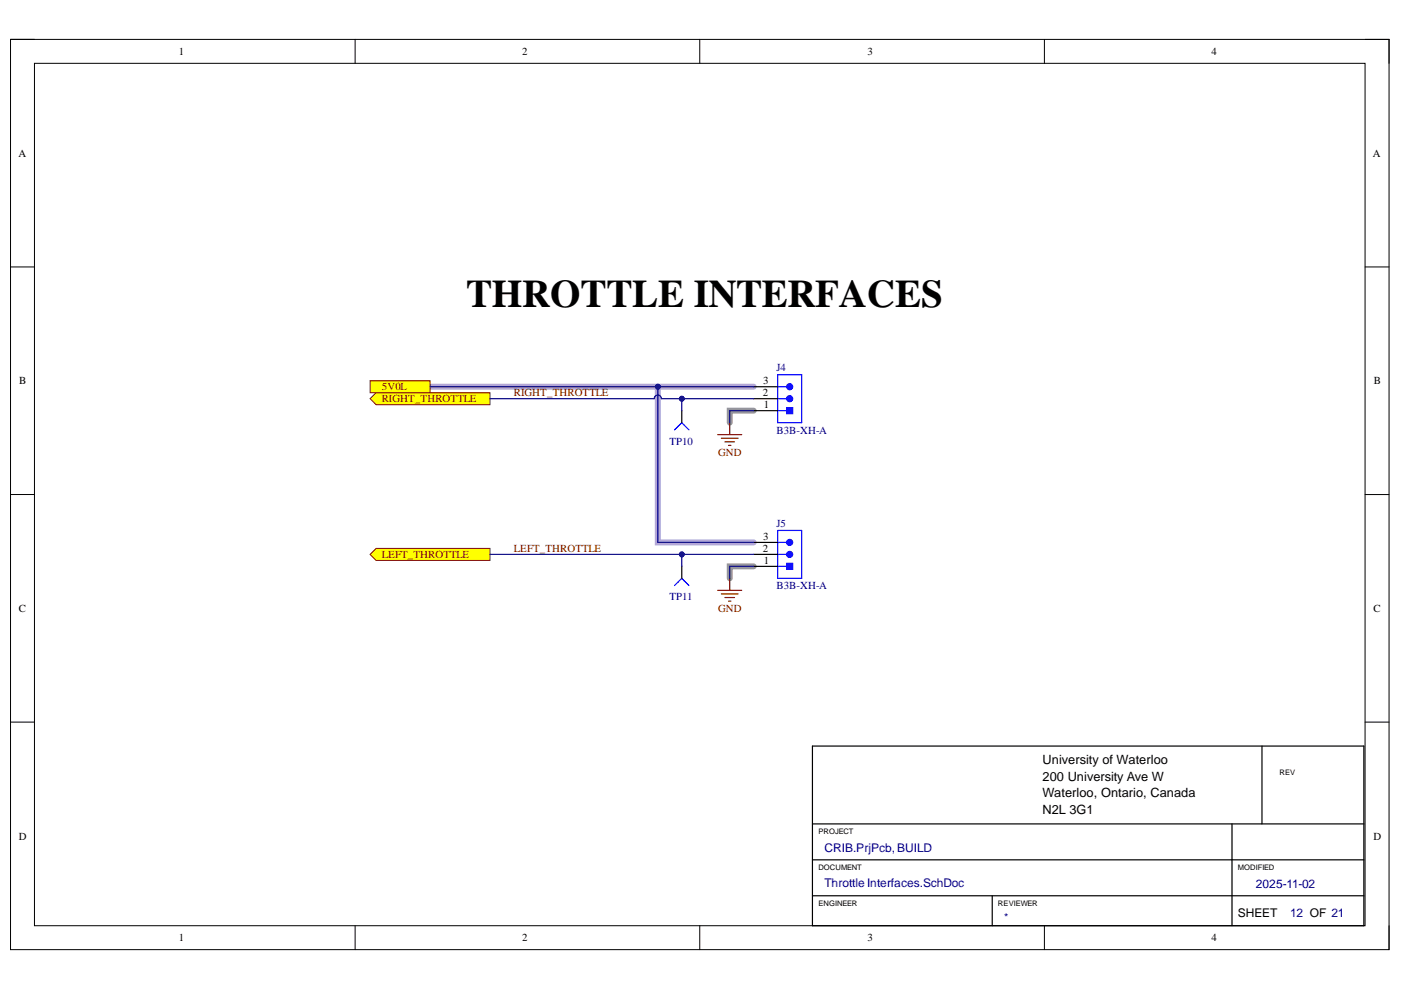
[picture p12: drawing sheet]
<svg xmlns="http://www.w3.org/2000/svg" width="297mm" height="210mm" viewBox="0 0 297 210" stroke-linecap="round" stroke-linejoin="round" font-family="sans-serif">
<path d="M2.2 8.4h292.3v192.9h-292.3z" fill="none" stroke="#000" stroke-width=".21"/>
<path d="M7.3 13.4h282.1v182.9h-282.1z" fill-rule="evenodd" fill="#fff"/>
<g fill="none" stroke="#000" stroke-width=".21">
<path d="M2.2 8.3h5.1M7.3 13.4h282.1v182.9h-282.1zM75.3 8.3v5.1M148.4 8.3v5.1M221.4 8.4v5M289.4 8.4h5.1v5M2.2 56.6h5.1M289.4 56.6h5.1M2.2 104.9h5.1M289.4 104.9h5.1M2.2 153.1h5.1M289.4 153.1h5.1"/>
<path d="M75.3 196.3v5M148.4 196.3v5M221.4 196.3v5M294.5 196.3v5"/>
</g>
<path d="M159.8 87.1h-5.1v2.5M159.8 120.1h-5.1v2.5" fill="none" stroke="#999" stroke-width="1.3"/>
<path d="M91.2 82h68.6M139.5 82v33h20.3" fill="none" stroke="#b4a7d6" stroke-width="1.3"/>
<path d="M172.3 158.2h116.9v38.1h-116.9zM267.6 158.2v16.5M172.3 174.7h116.9M261.2 174.7v21.6M172.3 182.3h116.9M172.3 189.9h116.9M210.4 189.9v6.4" fill="none" stroke="#000" stroke-width=".25"/>
<path d="M164.9 87.1h1.8" fill="none" stroke="#00f" stroke-width=".25"/>
<path d="M166.8 86.4h1.3v1.3h-1.3z" fill-rule="evenodd" fill="#00f"/>
<path d="M164.9 82h1.8M166.8 86.4h1.3v1.3h-1.3z" fill="none" stroke="#00f" stroke-width=".25"/>
<circle cx="167.4" cy="82" r=".64" fill="#00f"/>
<g fill="none" stroke="#00f" stroke-width=".25">
<path d="M164.9 84.5h1.8"/>
<circle cx="167.4" cy="82" r=".64"/>
</g>
<circle cx="167.4" cy="84.5" r=".63" fill="#00f"/>
<g fill="none" stroke="#00f" stroke-width=".25">
<path d="M164.9 79.5h5.1v10.1h-5.1zM164.9 120.1h1.8"/>
<circle cx="167.4" cy="84.5" r=".63"/>
</g>
<path d="M159.8 87.1h5.1M159.8 84.5h5.1M159.8 82h5.1" fill="none" stroke="#000" stroke-width=".25"/>
<path d="M166.8 119.5h1.3v1.2h-1.3z" fill-rule="evenodd" fill="#00f"/>
<path d="M164.9 115h1.8M166.8 119.5h1.3v1.2h-1.3z" fill="none" stroke="#00f" stroke-width=".25"/>
<circle cx="167.4" cy="115" r=".64" fill="#00f"/>
<g fill="none" stroke="#00f" stroke-width=".25">
<path d="M164.9 117.5h1.8"/>
<circle cx="167.4" cy="115" r=".64"/>
</g>
<circle cx="167.4" cy="117.5" r=".63" fill="#00f"/>
<g fill="none" stroke="#00f" stroke-width=".25">
<path d="M164.9 112.5h5.1v10.1h-5.1z"/>
<circle cx="167.4" cy="117.5" r=".63"/>
</g>
<path d="M159.8 117.5h5.1M159.8 115h5.1M159.8 120.1h5.1" fill="none" stroke="#000" stroke-width=".25"/>
<path d="M152.2 92.1h5.1M152.9 92.9h3.6M153.7 93.7h2M154.5 94.4h.5M154.7 89.6v2.5M152.2 125.2h5.1M152.9 125.9h3.6M153.7 126.7h2M154.5 127.5h.5M154.7 122.6v2.6" fill="none" stroke="#800000" stroke-width=".25"/>
<path d="M78.5 84.5l1.2-1.2h24.2v2.5h-24.2z" fill-rule="evenodd" fill="#ff0"/>
<path d="M78.5 84.5l1.2-1.2h24.2v2.5h-24.2z" fill="none" stroke="#800000" stroke-width=".21"/>
<path d="M78.5 117.5l1.2-1.2h24.2v2.5h-24.2z" fill-rule="evenodd" fill="#ff0"/>
<path d="M78.5 117.5l1.2-1.2h24.2v2.5h-24.2z" fill="none" stroke="#800000" stroke-width=".21"/>
<path d="M78.5 80.7h12.7v2.6h-12.7z" fill-rule="evenodd" fill="#ff0"/>
<path d="M78.5 80.7h12.7v2.6h-12.7z" fill="none" stroke="#800000" stroke-width=".21"/>
<path d="M143 91.1l1.6-1.5 1.5 1.5M143 124.1l1.6-1.5 1.5 1.5" fill="none" stroke="#00f" stroke-width=".25"/>
<path d="M144.6 87.1v2.5M144.6 120.1v2.5" fill="none" stroke="#000" stroke-width=".25"/>
<path d="M159.8 87.1h-5.1v2.5M103.9 117.5h55.9M159.8 120.1h-5.1v2.5" fill="none" stroke="#000080" stroke-width=".25"/>
<circle cx="144.6" cy="117.5" r=".51" fill="#000080"/>
<circle cx="144.6" cy="117.5" r=".51" fill="none" stroke="#000080" stroke-width=".21"/>
<path d="M91.2 82h68.6" fill="none" stroke="#000080" stroke-width=".25"/>
<circle cx="139.5" cy="82" r=".51" fill="#000080"/>
<circle cx="139.5" cy="82" r=".51" fill="none" stroke="#000080" stroke-width=".21"/>
<path d="M139.5 82v33h20.3" fill="none" stroke="#000080" stroke-width=".25"/>
<circle cx="139.5" cy="82" r=".51" fill="#000080"/>
<circle cx="139.5" cy="82" r=".51" fill="none" stroke="#000080" stroke-width=".21"/>
<path d="M144.6 117.5v2.6" fill="none" stroke="#000080" stroke-width=".25"/>
<circle cx="144.6" cy="117.5" r=".51" fill="#000080"/>
<circle cx="144.6" cy="117.5" r=".51" fill="none" stroke="#000080" stroke-width=".21"/>
<path d="M103.9 84.5h34.8a.76 .76 0 0 1 .8-.7 .76 .76 0 0 1 .7 .7h19.6" fill="none" stroke="#000080" stroke-width=".25"/>
<circle cx="144.6" cy="84.5" r=".51" fill="#000080"/>
<circle cx="144.6" cy="84.5" r=".51" fill="none" stroke="#000080" stroke-width=".21"/>
<path d="M144.6 84.5v2.6" fill="none" stroke="#000080" stroke-width=".25"/>
<circle cx="144.6" cy="84.5" r=".51" fill="#000080"/>
<circle cx="144.6" cy="84.5" r=".51" fill="none" stroke="#000080" stroke-width=".21"/>
<text font-size="8.3" x="98.8" y="65">THROTTLE INTERFACES</text>
<g font-size="2.7">
<text x="221.1" y="162">University of Waterloo</text>
<text x="221.1" y="165.5">200 University Ave W</text>
<text x="221.1" y="169.1">Waterloo, Ontario, Canada</text>
<text x="221.1" y="172.6">N2L 3G1</text>
</g>
<g font-size="2.5" fill="#11037f">
<text x="174.8" y="180.6">CRIB.PrjPcb,BUILD</text>
<text x="174.8" y="188.2">Throttle Interfaces.SchDoc</text>
</g>
<g font-size="2.5" fill="#000080">
<text x="266.2" y="188.2">2025-11-02</text>
<text x="273.5" y="194.5">12 OF 21</text>
</g>
<text font-size="2.5" x="262.4" y="194.5">SHEET</text>
<g font-size="2.3">
<text x="37.9" y="11.7">1</text>
<text x="110.7" y="11.7">2</text>
<text x="183.9" y="11.7">3</text>
<text x="256.8" y="11.7">4</text>
<text x="3.9" y="33.3">A</text>
<text x="291.1" y="33.3">A</text>
<text x="4.1" y="81.5">B</text>
<text x="161.8" y="81.5">3</text>
<text x="291.3" y="81.5">B</text>
<text x="161.8" y="84">2</text>
<text x="161.9" y="86.6">1</text>
<text x="161.8" y="117.1">2</text>
<text x="161.8" y="114.5">3</text>
<text x="161.9" y="119.6">1</text>
<text x="4" y="129.7">C</text>
<text x="291.2" y="129.7">C</text>
<text x="4" y="178">D</text>
<text x="291.2" y="178">D</text>
<text x="37.9" y="199.6">1</text>
<text x="110.7" y="199.6">2</text>
<text x="183.9" y="199.6">3</text>
<text x="256.8" y="199.6">4</text>
</g>
<g font-size="2.3" fill="#800000">
<text x="81" y="82.8">5V0L</text>
<text x="81" y="85.3">RIGHT_THROTTLE</text>
<text x="109" y="84">RIGHT_THROTTLE</text>
<text x="152.3" y="96.8">GND</text>
<text x="81" y="118.3">LEFT_THROTTLE</text>
<text x="109" y="117.1">LEFT_THROTTLE</text>
<text x="152.3" y="129.7">GND</text>
</g>
<g font-size="2.3" fill="#000080">
<text x="164.6" y="78.7">J4</text>
<text x="142" y="94.2">TP10</text>
<text x="164.6" y="92">B3B-XH-A</text>
<text x="164.6" y="111.7">J5</text>
<text x="164.6" y="124.9">B3B-XH-A</text>
<text x="142" y="127.2">TP11</text>
<text x="212.9" y="195.2">*</text>
</g>
<g font-size="1.6">
<text x="271.3" y="164.2">REV</text>
<text x="173.5" y="176.9">PROJECT</text>
<text x="173.5" y="184.5">DOCUMENT</text>
<text x="262.4" y="184.5">MODIFIED</text>
<text x="173.5" y="192.1">ENGINEER</text>
<text x="211.6" y="192.1">REVIEWER</text>
</g>
</svg>
